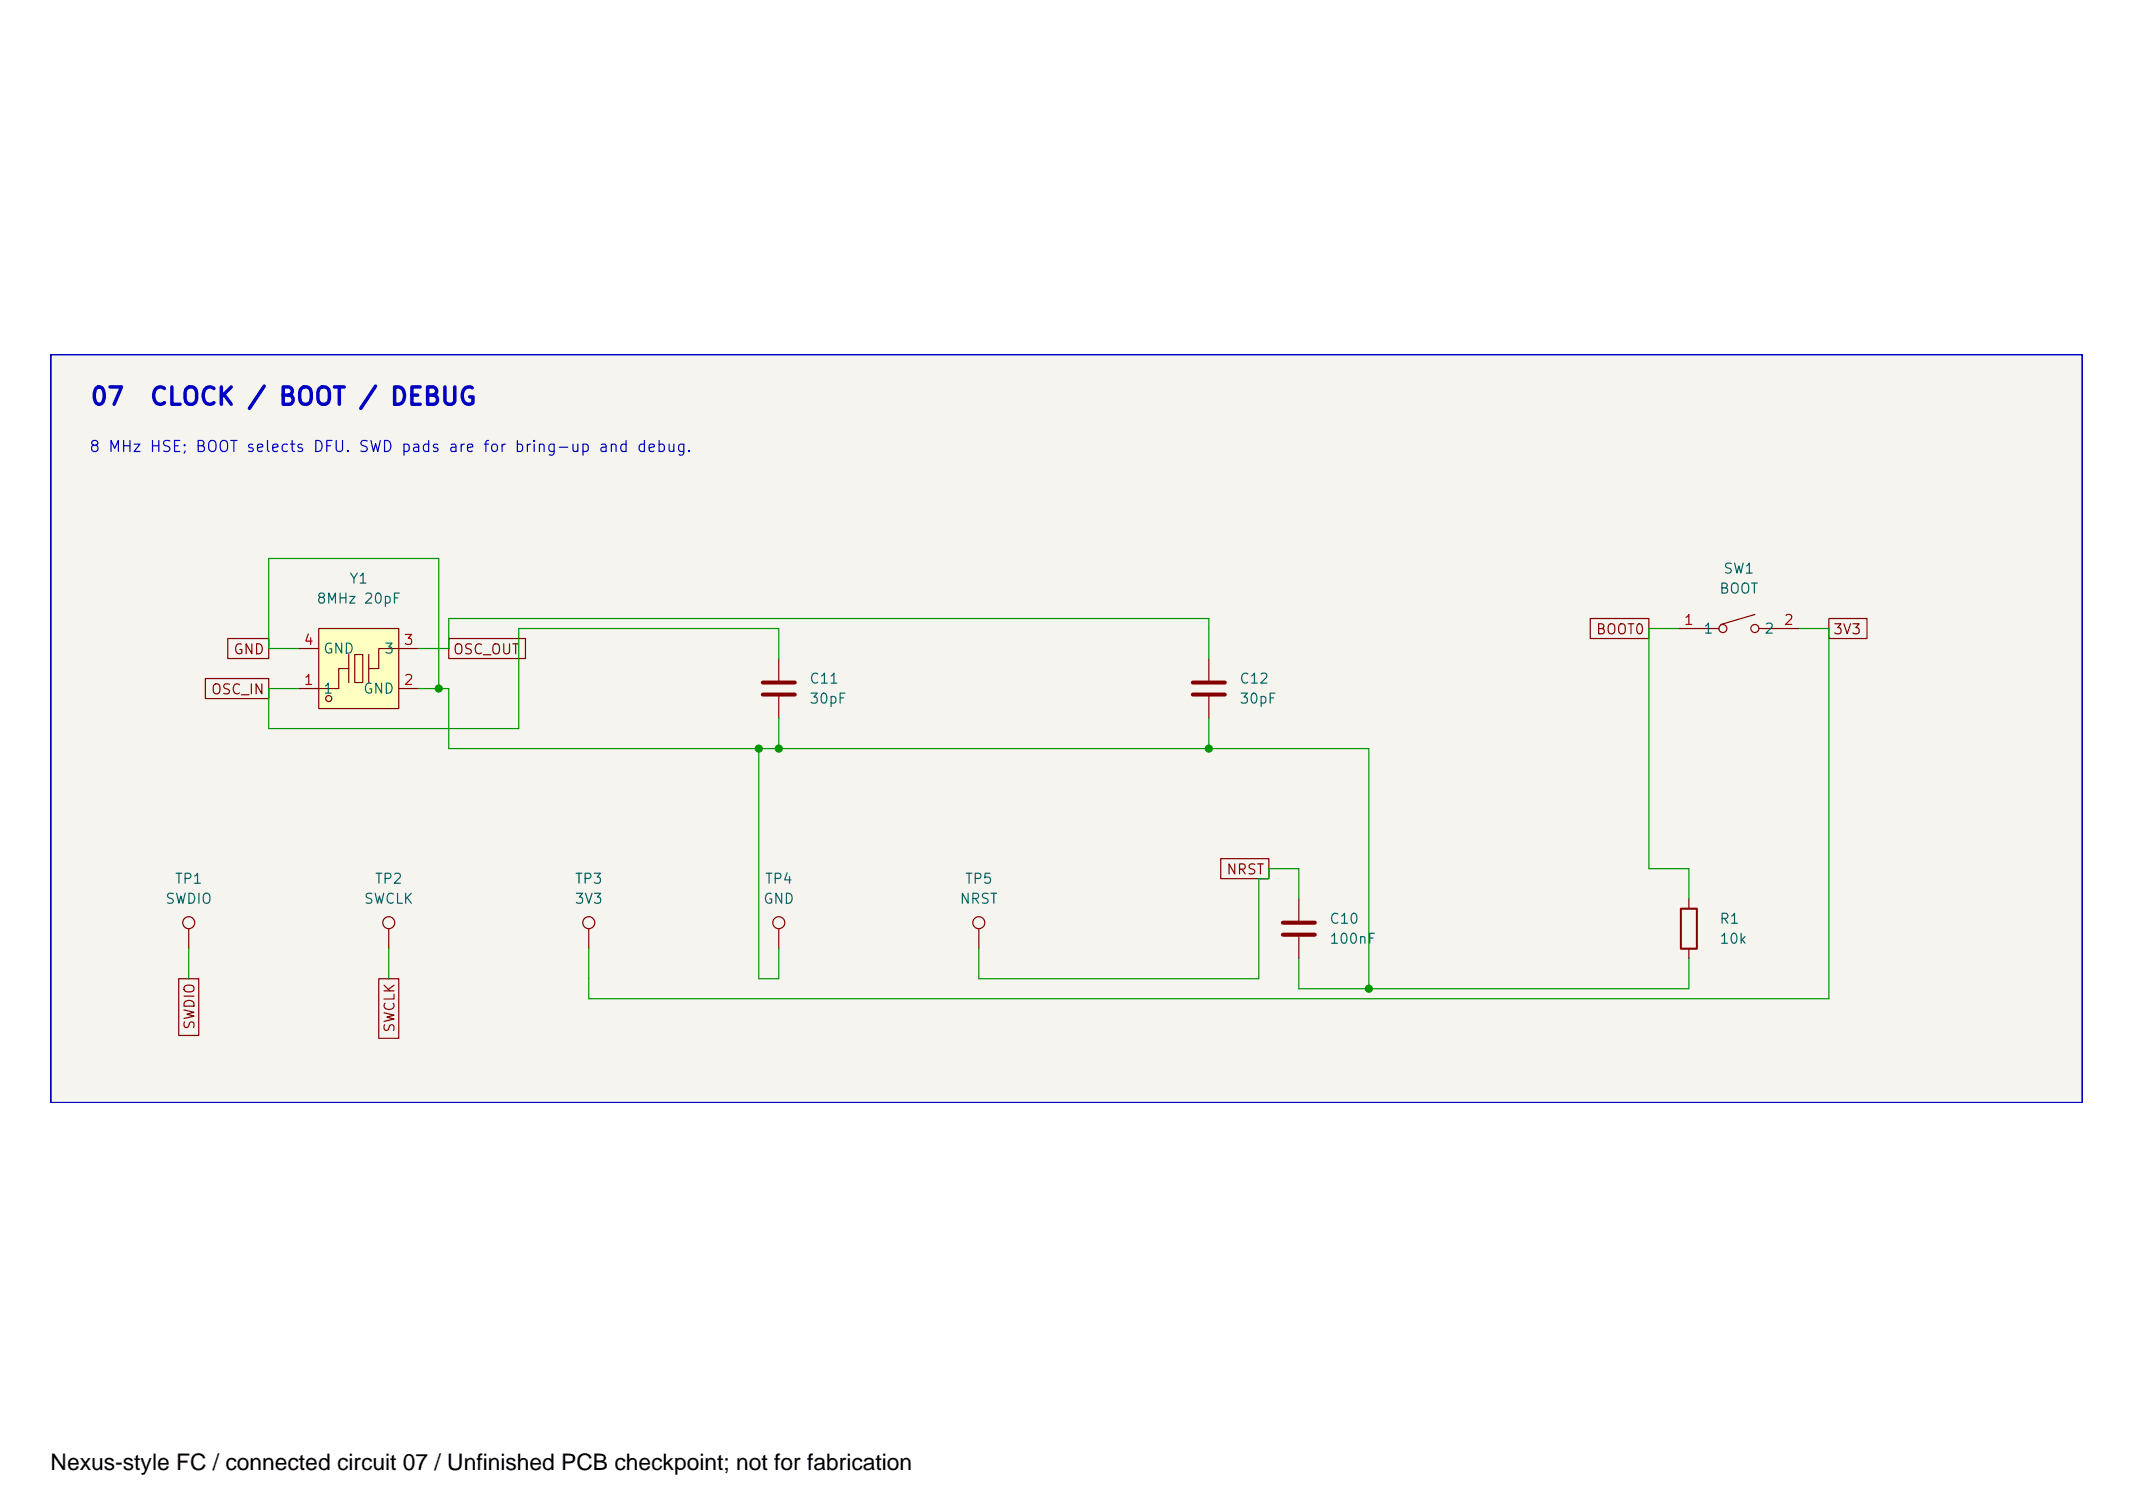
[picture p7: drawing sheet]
<svg xmlns="http://www.w3.org/2000/svg" width="297mm" height="210mm" viewBox="0 0 297 210" stroke-linecap="round" stroke-linejoin="round" font-family="sans-serif">
<path d="M7 49.3h283v104.3h-283z" fill="#f5f4ef" stroke="#f5f4ef" stroke-width=".14"/>
<g fill="#ffffc2">
<path d="M44.4 87.5h11.1v11.1h-11.1z"/>
<path d="M49.4 91.1h1.1v3.9h-1.1z"/>
</g>
<g fill="none" stroke="#840000" stroke-width=".17">
<path d="M28.6 94.4h8.8v2.8h-8.8zM31.7 88.9h5.7v2.8h-5.7zM41.6 90.3h2.8M44.4 87.5h11.1v11.1h-11.1zM48.6 93.1h-1.4v2.7h-5.6M48.6 91.1v3.9M49.4 91.1h1.1v3.9h-1.1zM51.4 91.1v3.9M55.5 95.8h2.8M58.3 90.3h-5.6v2.8h-1.3M62.5 88.9h10.7v2.8h-10.7zM108.5 91.7v3"/>
<path d="M108.5 97v3M168.3 91.7v3M168.3 97v3M221.5 86.1h8.1v2.8h-8.1zM233.8 87.5h5.6M244.4 85.5l-4.8 1.4M244.9 87.5h5.6M254.7 86.1h5.3v2.8h-5.3zM170 119.5h6.7v2.8h-6.7zM24.9 136.2h2.8v7.9h-2.8zM26.3 129.3v2.8M52.7 136.2h2.8v8.3h-2.8z"/>
<path d="M54.1 129.3v2.8M82 129.3v2.8M108.5 129.3v2.8M136.3 129.3v2.8M180.9 125.1v3.1M180.9 130.4v3M235.2 125.1v1.4M235.2 132.1v1.3"/>
<circle cx="45.8" cy="97.2" r=".42"/>
<circle cx="239.9" cy="87.5" r=".56"/>
<circle cx="244.4" cy="87.5" r=".56"/>
<circle cx="26.3" cy="128.4" r=".84"/>
<circle cx="54.1" cy="128.4" r=".84"/>
<circle cx="82" cy="128.4" r=".84"/>
<circle cx="108.5" cy="128.4" r=".84"/>
<circle cx="136.3" cy="128.4" r=".84"/>
</g>
<path d="M106.2 95h4.5M106.2 96.7h4.5M166.1 95h4.5M166.1 96.7h4.5M178.6 128.4h4.5M178.6 130.1h4.5" fill="none" stroke="#840000" stroke-width=".56"/>
<path d="M234.1 126.5h2.2v5.6h-2.2z" fill="none" stroke="#840000" stroke-width=".28"/>
<g fill="none" stroke="#009600" stroke-width=".17">
<path d="M41.6 90.3h-4.2v-12.6h23.7v18.1M58.3 95.8h4.2v8.4h128.1v33.4M58.3 90.3h4.2v-4.2h105.8v5.6M108.5 91.7v-4.2h-36.3v13.9h-34.8v-5.6h4.2M233.8 87.5h-4.2v33.4h5.6v4.2M250.5 87.5h4.2v51.5h-172.7v-6.9M105.7 104.2v32h2.8v-4.1M108.5 100v4.2M168.3 100v4.2M26.3 132.1v4.1M54.1 132.1v4.1M180.9 125.1v-4.2h-4.2v1.4h-1.4v13.9h-39v-4.1"/>
<path d="M180.9 133.4v4.2h54.3v-4.2"/>
</g>
<path d="M7.1 49.3h282.9v104.2h-282.9z" fill="none" stroke="#0000c2" stroke-width=".28"/>
<g fill="#009600" stroke="#009600" stroke-width=".14">
<circle cx="108.5" cy="104.2" r=".5"/>
<circle cx="105.7" cy="104.2" r=".5"/>
<circle cx="61.1" cy="95.8" r=".5"/>
<circle cx="168.3" cy="104.2" r=".5"/>
<circle cx="190.6" cy="137.6" r=".5"/>
</g>
<text font-size="3.2" x="7.1" y="204.6">Nexus-style FC / connected circuit 07 / Unfinished PCB checkpoint; not for fabrication</text>
<g font-size="2.4" fill="#0000c2">
<text x="12.4" y="57">07</text>
<text x="20.7" y="57">CLOCK / BOOT / DEBUG</text>
</g>
<text font-size="1.5" fill="#0000c2" x="12.3" y="63.3">8 MHz HSE; BOOT selects DFU. SWD pads are for bring-up and debug.</text>
<g font-size="1.4" fill="#006464">
<text x="48.6" y="81.6">Y1</text>
<text x="239.3" y="83">BOOT</text>
<text x="239.9" y="80.2">SW1</text>
<text x="44" y="84.4">8MHz 20pF</text>
<text x="237.1" y="88.5">1</text>
<text x="245.6" y="88.5">2</text>
<text x="44.9" y="91.3">GND</text>
<text x="53.4" y="91.3">3</text>
<text x="112.6" y="95.5">C11</text>
<text x="172.5" y="95.5">C12</text>
<text x="44.9" y="96.9">1</text>
<text x="50.5" y="96.9">GND</text>
<text x="112.6" y="98.3">30pF</text>
<text x="172.5" y="98.3">30pF</text>
<text x="24.3" y="123.4">TP1</text>
<text x="52.1" y="123.4">TP2</text>
<text x="80" y="123.4">TP3</text>
<text x="106.4" y="123.4">TP4</text>
<text x="134.3" y="123.4">TP5</text>
<text x="22.9" y="126.1">SWDIO</text>
<text x="50.6" y="126.1">SWCLK</text>
<text x="79.9" y="126.1">3V3</text>
<text x="106.2" y="126.1">GND</text>
<text x="133.5" y="126.1">NRST</text>
<text x="185" y="128.9">C10</text>
<text x="185" y="131.7">100nF</text>
<text x="239.4" y="128.9">R1</text>
<text x="239.4" y="131.7">10k</text>
<text x="118.2" y="206.9">C4</text>
</g>
<g font-size="1.4" fill="#840000">
<text x="222.1" y="88.6">BOOT0</text>
<text x="255.2" y="88.6">3V3</text>
<text x="32.4" y="91.4">GND</text>
<text x="63" y="91.4">OSC_OUT</text>
<text x="29.3" y="97">OSC_IN</text>
<text x="170.7" y="122.1">NRST</text>
<text x="27.4" y="143.4" transform="rotate(-90 27.4 143.4)">SWDIO</text>
<text x="55.3" y="143.8" transform="rotate(-90 55.3 143.8)">SWCLK</text>
</g>
<g font-size="1.4" fill="#a90000">
<text x="234.4" y="87.3">1</text>
<text x="248.3" y="87.3">2</text>
<text x="42.2" y="95.7">1</text>
<text x="42.2" y="90.1">4</text>
<text x="56.1" y="95.7">2</text>
<text x="56.1" y="90.1">3</text>
</g>
</svg>
